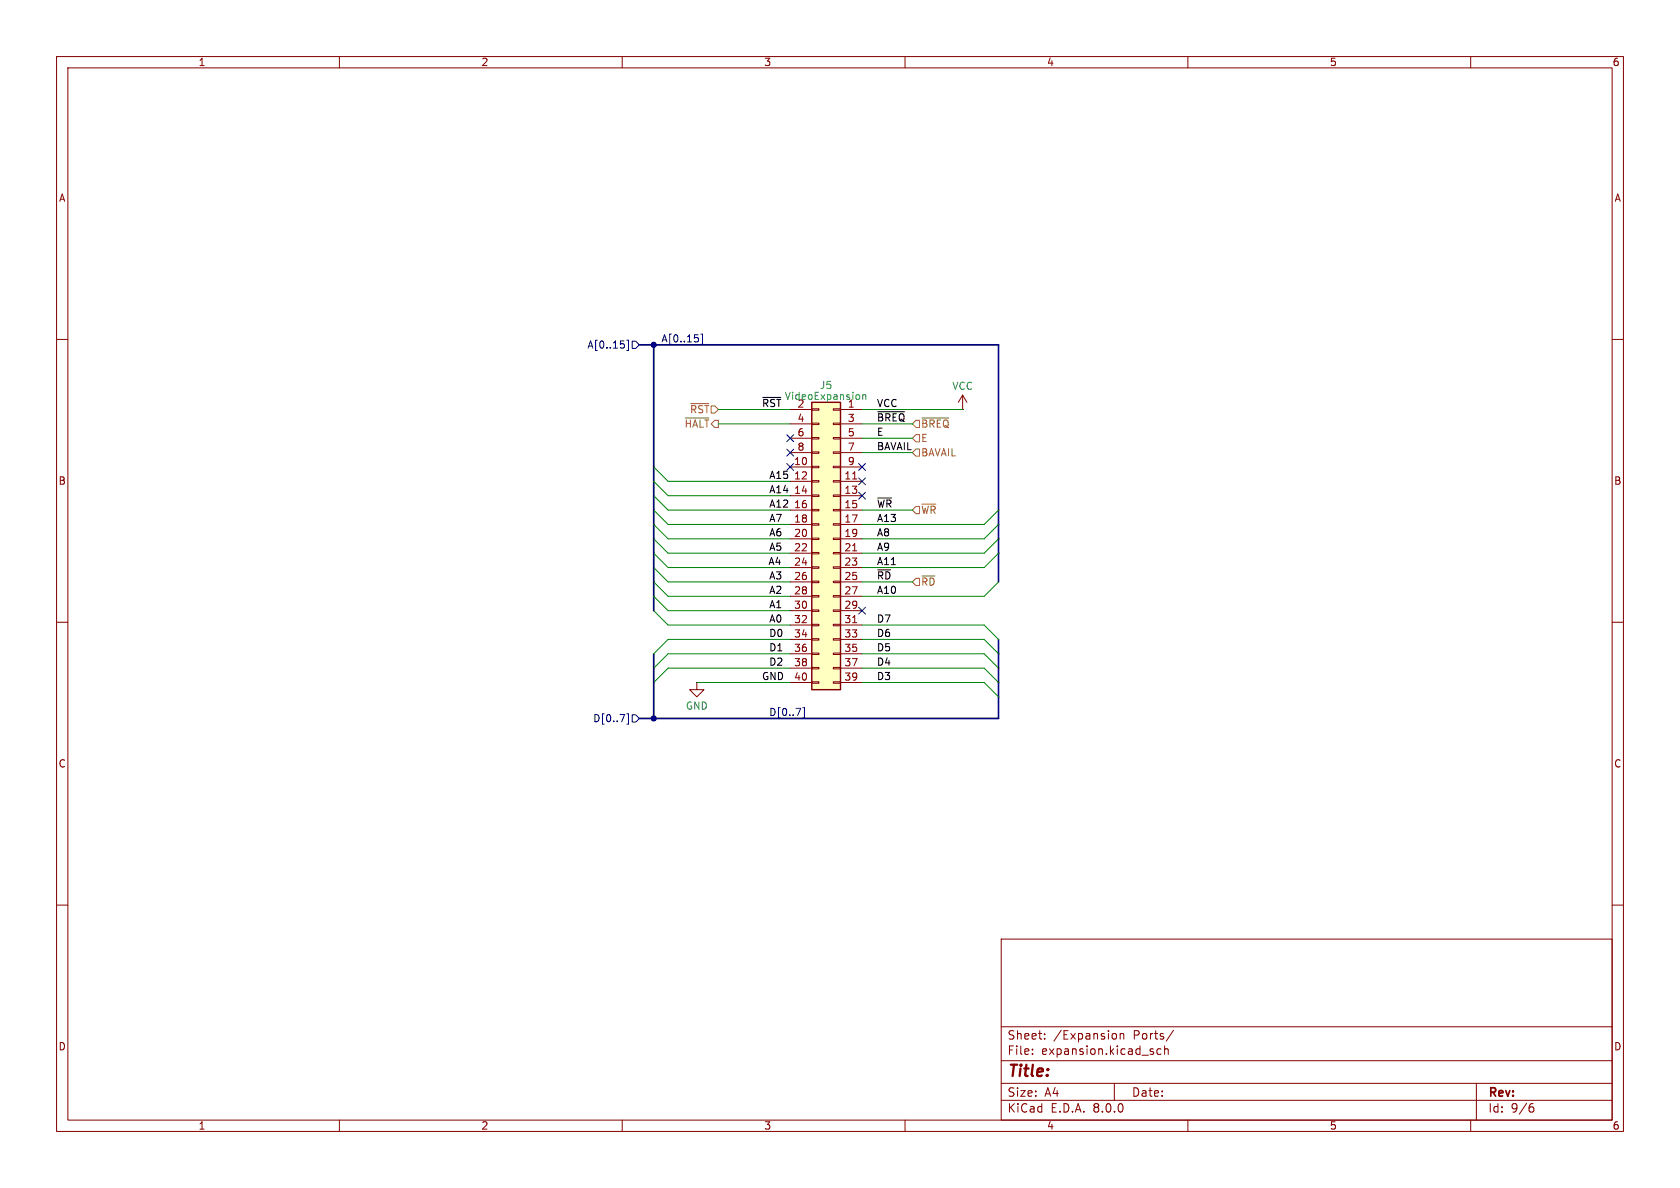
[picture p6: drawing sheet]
<svg xmlns="http://www.w3.org/2000/svg" width="297mm" height="210mm" viewBox="0 0 297 210" stroke-linecap="round" stroke-linejoin="round" font-family="sans-serif">
<g fill="none" stroke="#840000" stroke-width=".18">
<path d="M10 10h277v190h-277zM12 12h273v186h-273zM60 10v2M110 10v2M160 10v2M210 10v2M260 10v2M10 60h2M285 60h2M170.2 72.4h.1M170.2 69.9l-.8 1.2M170.2 69.9v2.5"/>
<path d="M170.2 69.9l.7 1.2M10 110h2M285 110h2M10 160h2M285 160h2M177 166h108v32h-108zM60 198v2M110 198v2M160 198v2M177 194.5h108M177 191.5h108M177 187.5h108"/>
<path d="M177 181.5h108M182.5 186.3v.1M182.5 185.5v.1M184.7 183.6v.1M184.7 182.8v.1M197 191.5v3M197.1 182.7l.3 .3v.4l-.3 .3M198 182.8l.2-.1 .4 .1 .1 .9M198 182.7v1M205.2 185.5l-.4-.1-.3 .3v.4l.2 .2h.5M205.9 185.5l.2-.1 .4 .1v.9M205.9 184.9v1.5"/>
<path d="M207.5 182.1l-1.3 2M210 198v2M260 198v2M261 191.5v6.5M270.6 195.7h.3l.3 .3-.1 .5-.5 .1M271 195.1l-.4 .1"/>
</g>
<path d="M143.5 71.1h5.1v50.8h-5.1z" fill="#ffffc2"/>
<g fill="none" stroke="#840000" stroke-width=".18">
<path d="M139.7 72.4h3.8M139.7 74.9h3.8M139.7 77.5h3.8M143.5 79.9h1.3v.2h-1.3zM143.5 77.3h1.3v.3h-1.3zM143.5 74.8h1.3v.3h-1.3zM143.5 72.3h1.3v.2h-1.3zM147.3 79.9h1.3v.2h-1.3zM147.3 77.3h1.3v.3h-1.3zM147.3 74.8h1.3v.3h-1.3zM147.3 72.3h1.3v.2h-1.3zM148.6 72.4h3.8"/>
<path d="M148.6 74.9h3.8M148.6 77.5h3.8M139.7 82.6h3.8M139.7 85.1h3.8M139.7 87.6h3.8M139.7 90.2h3.8M139.7 92.7h3.8M139.7 95.3h3.8M139.7 97.8h3.8M139.7 80h3.8M143.5 97.7h1.3v.2h-1.3zM143.5 95.1h1.3v.3h-1.3z"/>
<path d="M143.5 92.6h1.3v.2h-1.3zM143.5 90h1.3v.3h-1.3zM143.5 87.5h1.3v.3h-1.3zM143.5 85h1.3v.2h-1.3zM143.5 82.4h1.3v.3h-1.3zM147.3 97.7h1.3v.2h-1.3zM147.3 95.1h1.3v.3h-1.3zM147.3 92.6h1.3v.2h-1.3zM147.3 90h1.3v.3h-1.3zM147.3 87.5h1.3v.3h-1.3zM147.3 85h1.3v.2h-1.3zM147.3 82.4h1.3v.3h-1.3z"/>
<path d="M148.6 82.6h3.8M148.6 85.1h3.8M148.6 87.6h3.8M148.6 90.2h3.8M148.6 92.7h3.8M148.6 95.3h3.8M148.6 97.8h3.8M148.6 80h3.8M150.7 84.7h.8M150.7 97.4h.8M139.7 100.3h3.8M139.7 102.9h3.8"/>
<path d="M139.7 105.4h3.8M139.7 108h3.8M139.7 110.5h3.8M139.7 113h3.8M139.7 115.6h3.8M139.7 118.1h3.8M143.5 118h1.3v.2h-1.3zM143.5 115.4h1.3v.3h-1.3zM143.5 112.9h1.3v.3h-1.3zM143.5 110.4h1.3v.2h-1.3zM143.5 107.8h1.3v.3h-1.3zM143.5 105.3h1.3v.2h-1.3z"/>
<path d="M143.5 102.7h1.3v.3h-1.3zM143.5 100.2h1.3v.3h-1.3zM147.3 118h1.3v.2h-1.3zM147.3 115.4h1.3v.3h-1.3zM147.3 112.9h1.3v.3h-1.3zM147.3 110.4h1.3v.2h-1.3zM147.3 107.8h1.3v.3h-1.3zM147.3 105.3h1.3v.2h-1.3zM147.3 102.7h1.3v.3h-1.3zM147.3 100.2h1.3v.3h-1.3zM148.6 100.3h3.8M148.6 102.9h3.8"/>
<path d="M148.6 105.4h3.8M148.6 108h3.8M148.6 110.5h3.8M148.6 113h3.8M148.6 115.6h3.8M148.6 118.1h3.8M150.7 110.1h.8M123.2 120.7v1.2h1.3l-1.3 1.3-1.3-1.3h1.3M123.2 120.7h.1M139.7 120.7h3.8M143.5 120.5h1.3v.3h-1.3zM147.3 120.5h1.3v.3h-1.3z"/>
<path d="M148.6 120.7h3.8"/>
</g>
<path d="M143.5 71.1h5.1v50.8h-5.1z" fill="none" stroke="#840000" stroke-width=".25"/>
<path d="M151.9 69.9v.6M152.5 69.8v.8M152.5 69.9l.2-.1h.3l.1 .8" fill="none" stroke="#008484" stroke-width=".18"/>
<path d="M121.2 73.9h4.1M122.1 71.3h3.2M161.9 74.3h.7v1.3h-.7l-.6-.7zM161.9 79.4h.7v1.2h-.7l-.6-.6zM161.9 76.8h.7v1.3h-.7l-.6-.6zM163 73.9h4.7M161.9 89.5h.7v1.3h-.7l-.6-.6zM163 89.1h2.4M161.9 102.2h.7v1.3h-.7l-.6-.6zM163 101.8h2.3" fill="none" stroke="#848400" stroke-width=".18"/>
<g fill="none" stroke="#000084" stroke-width=".18">
<path d="M123.4 59.8v.5M123.9 59.1h.3v1.8h-.3M110.3 60.9v.5M110.8 60.1h.3v1.9h-.3M111.8 60.3h.6l.6 .7-.6 .6h-.6zM139.1 76.9l1.2 1.2M139.1 79.4l1.2 1.2M140.3 76.9l-1.2 1.2M140.3 79.4l-1.2 1.2M139.1 81.9l1.2 1.3M140.3 81.9l-1.2 1.3M151.8 84.5l1.2 1.2"/>
<path d="M151.8 81.9l1.2 1.3M151.8 87l1.2 1.2M153 84.5l-1.2 1.2M153 81.9l-1.2 1.3M153 87l-1.2 1.2M151.8 107.3l1.2 1.3M153 107.3l-1.2 1.3M110.8 126.2h.3v1.8h-.3M111.8 126.4h.6l.6 .6-.6 .6h-.6zM141.9 125.1h.3v1.8h-.3"/>
</g>
<path d="M134.8 70.3h3.2M155.2 72.8h4.7" fill="none" stroke="#000" stroke-width=".18"/>
<path d="M113 61h63.5v41.9M115.6 61v47M115.6 115.6v11.4M176.5 113v14h-63.5" fill="none" stroke="#000084" stroke-width=".3"/>
<g fill="none" stroke="#008400" stroke-width=".18">
<path d="M127 74.9h12.7M127 72.4h12.7M152.4 74.9h8.9M152.4 77.5h8.9M152.4 72.4h17.8M115.6 90.2l2.5 2.5h21.6M115.6 87.6l2.5 2.6h21.6M115.6 95.3l2.5 2.5h21.6M115.6 92.7l2.5 2.6h21.6M115.6 97.8l2.5 2.5h21.6M115.6 85.1l2.5 2.5h21.6M115.6 82.6l2.5 2.5h21.6"/>
<path d="M152.4 90.2h8.9M152.4 80h8.9M176.5 90.2l-2.5 2.5h-21.6M176.5 95.3l-2.5 2.5h-21.6M176.5 92.7l-2.5 2.6h-21.6M176.5 97.8l-2.5 2.5h-21.6M115.6 108l2.5 2.5h21.6M115.6 100.3l2.5 2.6h21.6M115.6 102.9l2.5 2.5h21.6M115.6 105.4l2.5 2.6h21.6M139.7 118.1h-21.6l-2.5 2.6M139.7 113h-21.6l-2.5 2.6"/>
<path d="M139.7 115.6h-21.6l-2.5 2.5M152.4 118.1h21.6l2.5 2.6M152.4 113h21.6l2.5 2.6M152.4 115.6h21.6l2.5 2.5M152.4 110.5h21.6l2.5 2.5M152.4 102.9h8.9M176.5 102.9l-2.5 2.5h-21.6M123.2 120.7h16.5M152.4 120.7h21.6l2.5 2.5"/>
</g>
<g fill="#000084" stroke="#000084" stroke-width=".18">
<circle cx="115.6" cy="127" r=".46"/>
<circle cx="115.6" cy="61" r=".46"/>
</g>
<text font-size="2.8" fill="#840000" x="178" y="190.9">Title:</text>
<g font-size="2.1" fill="#840000">
<text x="178" y="184">Sheet:</text>
<text x="186.2" y="184">/Expansion</text>
<text x="200.4" y="184">Ports/</text>
<text x="178" y="186.7">File:</text>
<text x="184.1" y="186.7">expansion.kicad_sch</text>
<text x="178" y="196.9">KiCad</text>
<text x="178" y="194.1">Size:</text>
<text x="184.7" y="194.1">A4</text>
<text x="185.7" y="196.9">E.D.A.</text>
<text x="193.3" y="196.9">8.0.0</text>
<text x="200" y="194.1">Date:</text>
<text x="263" y="194.3">Rev:</text>
<text x="263" y="196.9">Id:</text>
<text x="267.1" y="196.9">9/6</text>
</g>
<g font-size="1.8" fill="#840000">
<text x="35" y="11.9">1</text>
<text x="85" y="11.9">2</text>
<text x="135" y="11.9">3</text>
<text x="185" y="11.9">4</text>
<text x="235" y="11.9">5</text>
<text x="285" y="11.9">6</text>
<text x="10.3" y="35.9">A</text>
<text x="285.3" y="35.9">A</text>
<text x="140.9" y="74.7">4</text>
<text x="140.9" y="77.2">6</text>
<text x="149.8" y="74.7">3</text>
<text x="149.8" y="77.2">5</text>
<text x="140.3" y="82.3">10</text>
<text x="140.9" y="79.8">8</text>
<text x="149.8" y="79.8">7</text>
<text x="149.8" y="82.3">9</text>
<text x="10.3" y="85.9">B</text>
<text x="140.3" y="84.8">12</text>
<text x="140.3" y="87.4">14</text>
<text x="140.3" y="89.9">16</text>
<text x="149.2" y="84.8">11</text>
<text x="149.2" y="87.4">13</text>
<text x="149.2" y="89.9">15</text>
<text x="285.3" y="85.9">B</text>
<text x="140.3" y="92.5">18</text>
<text x="140.3" y="95">20</text>
<text x="149.2" y="92.5">17</text>
<text x="149.2" y="95">19</text>
<text x="140.3" y="97.5">22</text>
<text x="140.3" y="100.1">24</text>
<text x="149.2" y="97.5">21</text>
<text x="149.2" y="100.1">23</text>
<text x="140.3" y="102.6">26</text>
<text x="140.3" y="105.2">28</text>
<text x="140.3" y="107.7">30</text>
<text x="149.2" y="102.6">25</text>
<text x="149.2" y="105.2">27</text>
<text x="149.2" y="107.7">29</text>
<text x="140.3" y="110.2">32</text>
<text x="140.3" y="112.8">34</text>
<text x="149.2" y="110.2">31</text>
<text x="149.2" y="112.8">33</text>
<text x="140.3" y="115.3">36</text>
<text x="140.3" y="117.9">38</text>
<text x="149.2" y="115.3">35</text>
<text x="149.2" y="117.9">37</text>
<text x="140.3" y="120.4">40</text>
<text x="149.2" y="120.4">39</text>
<text x="10.3" y="135.9">C</text>
<text x="285.3" y="135.9">C</text>
<text x="10.3" y="185.9">D</text>
<text x="285.3" y="185.9">D</text>
<text x="35" y="199.9">1</text>
<text x="85" y="199.9">2</text>
<text x="135" y="199.9">3</text>
<text x="185" y="199.9">4</text>
<text x="235" y="199.9">5</text>
<text x="285" y="199.9">6</text>
</g>
<g font-size="1.8" fill="#000084">
<text x="103.7" y="61.8">A[0..15]</text>
<text x="116.8" y="60.6">A[0..15]</text>
<text x="104.8" y="127.9">D[0..7]</text>
<text x="135.9" y="126.7">D[0..7]</text>
</g>
<g font-size="1.8" fill="#008484">
<text x="138.6" y="70.9">VideoExpansion</text>
<text x="144.9" y="69">J5</text>
<text x="168.3" y="69.1">VCC</text>
<text x="149.8" y="72.1">1</text>
<text x="121.2" y="125.6">GND</text>
</g>
<g font-size="1.8" fill="#848400">
<text x="120.9" y="75.8">~{HALT}</text>
<text x="121.9" y="73.3">~{RST}</text>
<text x="162.8" y="75.8">~{BREQ}</text>
<text x="162.8" y="80.9">BAVAIL</text>
<text x="162.8" y="78.3">E</text>
<text x="162.8" y="91">~{WR}</text>
<text x="162.8" y="103.7">~{RD}</text>
</g>
<g font-size="1.8">
<text x="134.6" y="72">~{RST} 2</text>
<text x="154.9" y="74.6">~{BREQ}</text>
<text x="154.9" y="77.1">E</text>
<text x="154.9" y="72">VCC</text>
<text x="154.9" y="79.7">BAVAIL</text>
<text x="135.9" y="89.8">A12</text>
<text x="135.9" y="87.3">A14</text>
<text x="135.9" y="84.7">A15</text>
<text x="154.9" y="89.8">~{WR}</text>
<text x="135.9" y="92.4">A7</text>
<text x="135.9" y="94.9">A6</text>
<text x="154.9" y="92.4">A13</text>
<text x="154.9" y="94.9">A8</text>
<text x="135.7" y="100">A4</text>
<text x="135.9" y="97.4">A5</text>
<text x="154.9" y="100">A11</text>
<text x="154.9" y="97.4">A9</text>
<text x="135.9" y="107.6">A1</text>
<text x="135.9" y="105.1">A2</text>
<text x="135.9" y="102.5">A3</text>
<text x="154.9" y="102.5">~{RD}</text>
<text x="154.9" y="105.1">A10</text>
<text x="135.9" y="112.7">D0</text>
<text x="135.9" y="110.1">A0</text>
<text x="154.9" y="110.1">D7</text>
<text x="154.9" y="112.7">D6</text>
<text x="135.9" y="115.2">D1</text>
<text x="135.9" y="117.8">D2</text>
<text x="154.9" y="117.8">D4</text>
<text x="154.9" y="115.2">D5</text>
<text x="134.6" y="120.3">GND</text>
<text x="154.9" y="120.3">D3</text>
</g>
</svg>
